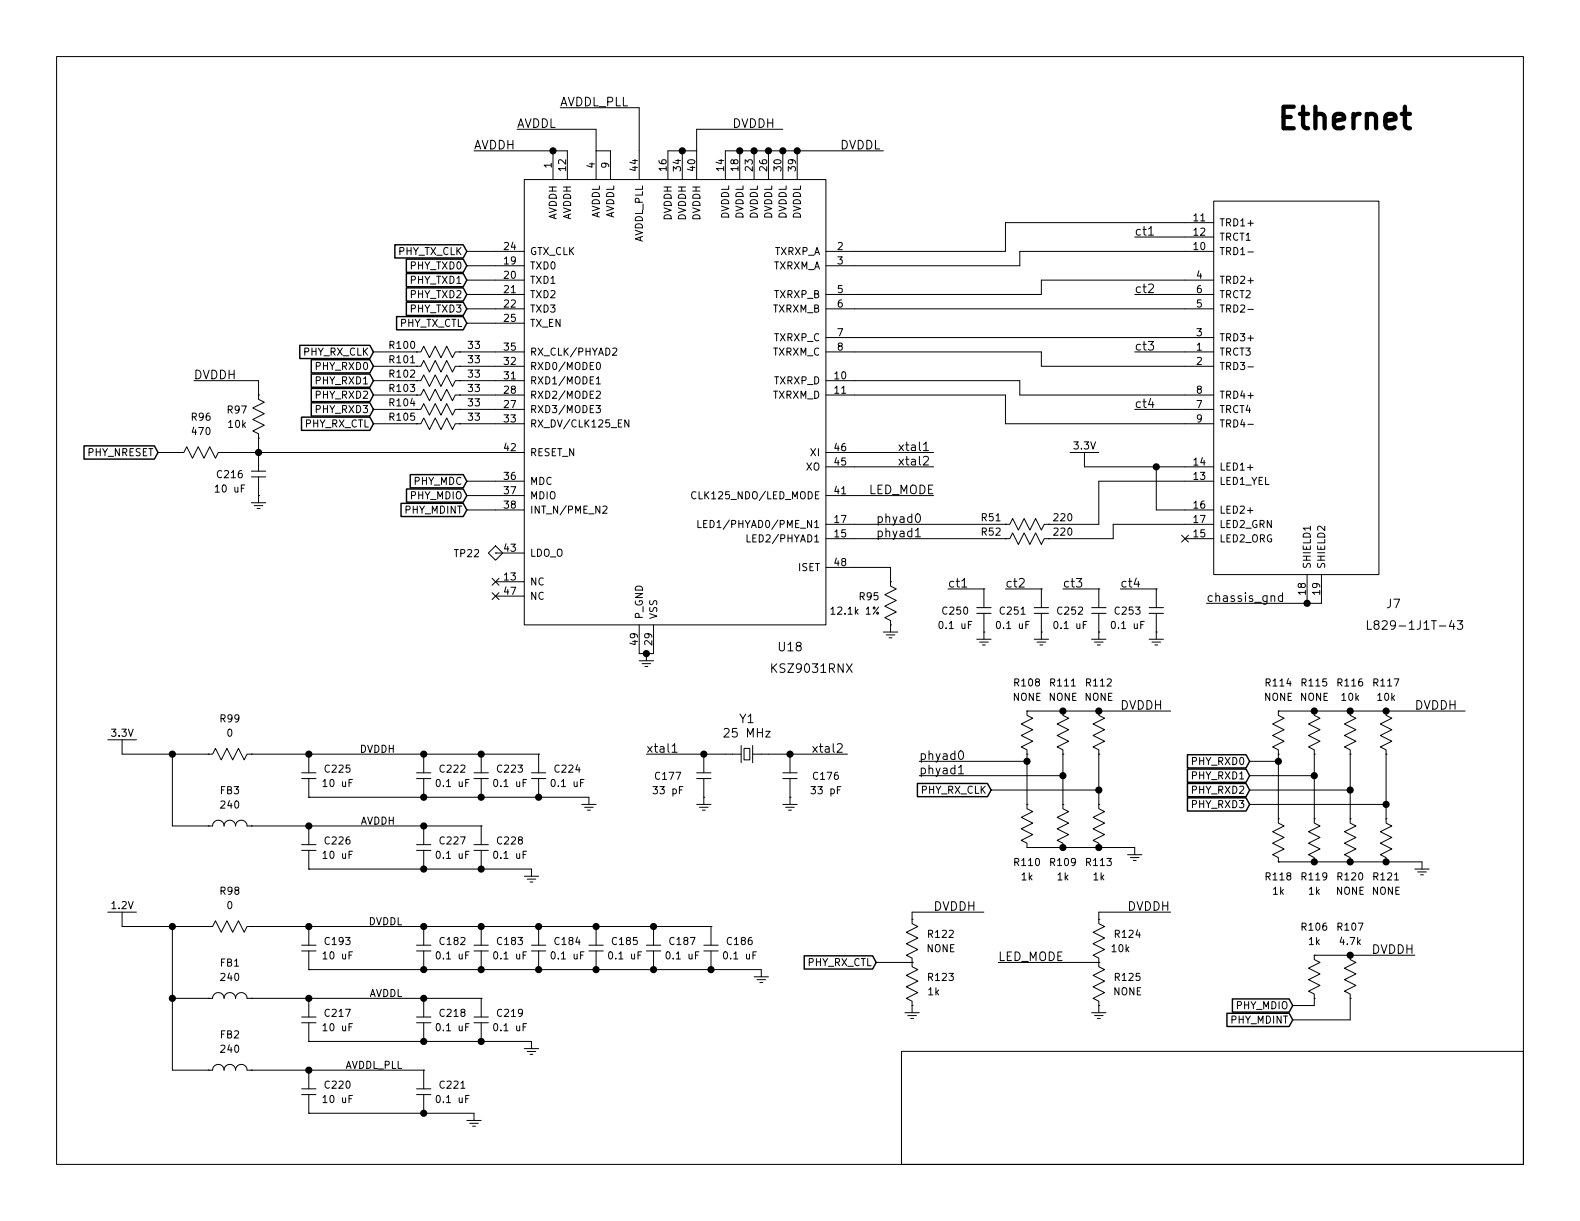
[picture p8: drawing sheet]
EESchema Schematic File Version 2
LIBS:GNSS_Firehose
LIBS:GNSS_Firehose-cache
EELAYER 25 0
EELAYER END
$Descr USLetter 11000 8500
encoding utf-8
Sheet 8 10
Title ""
Date ""
Rev ""
Comp ""
Comment1 ""
Comment2 ""
Comment3 ""
Comment4 ""
$EndDescr
$Comp
L KSZ9031RNX U18
U 1 1
P 4450 2500
F 0 "U18" H 5500 500 60  0000 C CNN
F 1 "KSZ9031RNX" H 5650 350 60  0000 C CNN
F 2 "footprints:QFN48_EP_MICREL" H 4450 2500 60  0001 C CNN
F 3 "" H 4450 2500 60  0001 C CNN
	1    4450 2500
	1    0    0    -1  
$EndComp
$Comp
L L829-1J1T-43 J7
U 1 1
P 9400 2550
F 0 "J7" H 9700 900 60  0000 C CNN
F 1 "L829-1J1T-43" H 9850 750 60  0000 C CNN
F 2 "footprints:L829-1J1T-43" H 9400 2550 60  0001 C CNN
F 3 "" H 9400 2550 60  0001 C CNN
	1    9400 2550
	1    0    0    -1  
$EndComp
$Comp
L C C225
U 1 1
P 2150 5400
F 0 "C225" V 2100 5600 50  0000 C CNN
F 1 "10 uF" V 2200 5600 50  0000 C CNN
F 2 "footprints:0805" H 2150 5400 50  0001 C CNN
F 3 "" H 2150 5400 50  0001 C CNN
	1    2150 5400
	0    1    1    0   
$EndComp
$Comp
L L FB3
U 1 1
P 1600 5750
F 0 "FB3" H 1600 6000 50  0000 C CNN
F 1 "240" H 1600 5900 50  0000 C CNN
F 2 "footprints:0603" H 1600 5750 50  0001 C CNN
F 3 "" H 1600 5750 50  0001 C CNN
	1    1600 5750
	1    0    0    -1  
$EndComp
$Comp
L L FB1
U 1 1
P 1600 6950
F 0 "FB1" H 1600 7200 50  0000 C CNN
F 1 "240" H 1600 7100 50  0000 C CNN
F 2 "footprints:0603" H 1600 6950 50  0001 C CNN
F 3 "" H 1600 6950 50  0001 C CNN
	1    1600 6950
	1    0    0    -1  
$EndComp
$Comp
L L FB2
U 1 1
P 1600 7450
F 0 "FB2" H 1600 7700 50  0000 C CNN
F 1 "240" H 1600 7600 50  0000 C CNN
F 2 "footprints:0603" H 1600 7450 50  0001 C CNN
F 3 "" H 1600 7450 50  0001 C CNN
	1    1600 7450
	1    0    0    -1  
$EndComp
$Comp
L R R99
U 1 1
P 1600 5250
F 0 "R99" H 1600 5500 50  0000 C CNN
F 1 "0" H 1600 5400 50  0000 C CNN
F 2 "footprints:0603" H 1600 5250 50  0001 C CNN
F 3 "" H 1600 5250 50  0001 C CNN
	1    1600 5250
	1    0    0    -1  
$EndComp
$Comp
L R R98
U 1 1
P 1600 6450
F 0 "R98" H 1600 6700 50  0000 C CNN
F 1 "0" H 1600 6600 50  0000 C CNN
F 2 "footprints:0603" H 1600 6450 50  0001 C CNN
F 3 "" H 1600 6450 50  0001 C CNN
	1    1600 6450
	1    0    0    -1  
$EndComp
$Comp
L R R97
U 1 1
P 1800 2900
F 0 "R97" V 1750 2750 50  0000 C CNN
F 1 "10k" V 1850 2750 50  0000 C CNN
F 2 "footprints:0402" H 1800 2900 50  0001 C CNN
F 3 "" H 1800 2900 50  0001 C CNN
	1    1800 2900
	0    1    1    0   
$EndComp
$Comp
L C C216
U 1 1
P 1800 3300
F 0 "C216" V 1800 3100 50  0000 C CNN
F 1 "10 uF" V 1900 3100 50  0000 C CNN
F 2 "footprints:0805" H 1800 3300 50  0001 C CNN
F 3 "" H 1800 3300 50  0001 C CNN
	1    1800 3300
	0    1    1    0   
$EndComp
$Comp
L R R96
U 1 1
P 1400 3150
F 0 "R96" H 1400 3400 50  0000 C CNN
F 1 "470" H 1400 3300 50  0000 C CNN
F 2 "footprints:0402" H 1400 3150 50  0001 C CNN
F 3 "" H 1400 3150 50  0001 C CNN
	1    1400 3150
	1    0    0    -1  
$EndComp
$Comp
L R R105
U 1 1
P 3050 2950
F 0 "R105" H 2800 3000 50  0000 C CNN
F 1 "33" H 3300 3000 50  0000 C CNN
F 2 "footprints:0402" H 3050 2950 50  0001 C CNN
F 3 "" H 3050 2950 50  0001 C CNN
	1    3050 2950
	1    0    0    -1  
$EndComp
$Comp
L crystal Y1
U 1 1
P 5200 5250
F 0 "Y1" H 5200 5500 60  0000 C CNN
F 1 "25 MHz" H 5200 5400 60  0000 C CNN
F 2 "footprints:CTS_ATS" H 5200 5250 60  0001 C CNN
F 3 "" H 5200 5250 60  0001 C CNN
	1    5200 5250
	1    0    0    -1  
$EndComp
$Comp
L C C177
U 1 1
P 4900 5400
F 0 "C177" V 4900 5150 50  0000 C CNN
F 1 "33 pF" V 5000 5150 50  0000 C CNN
F 2 "footprints:0402" H 4900 5400 50  0001 C CNN
F 3 "" H 4900 5400 50  0001 C CNN
	1    4900 5400
	0    1    1    0   
$EndComp
$Comp
L C C176
U 1 1
P 5500 5400
F 0 "C176" V 5500 5650 50  0000 C CNN
F 1 "33 pF" V 5600 5650 50  0000 C CNN
F 2 "footprints:0402" H 5500 5400 50  0001 C CNN
F 3 "" H 5500 5400 50  0001 C CNN
	1    5500 5400
	0    1    1    0   
$EndComp
$Comp
L C C251
U 1 1
P 7250 4250
F 0 "C251" V 7250 4050 50  0000 C CNN
F 1 "0.1 uF" V 7350 4050 50  0000 C CNN
F 2 "footprints:0402" H 7250 4250 50  0001 C CNN
F 3 "" H 7250 4250 50  0001 C CNN
	1    7250 4250
	0    1    1    0   
$EndComp
$Comp
L R R95
U 1 1
P 6200 4200
F 0 "R95" V 6150 4050 50  0000 C CNN
F 1 "12.1k 1%" V 6250 3950 50  0000 C CNN
F 2 "footprints:0402" H 6200 4200 50  0001 C CNN
F 3 "" H 6200 4200 50  0001 C CNN
	1    6200 4200
	0    1    1    0   
$EndComp
NoConn ~ 3450 4050
NoConn ~ 3450 4150
$Comp
L test_point TP22
U 1 1
P 3450 3850
F 0 "TP22" H 3250 3850 50  0000 C CNN
F 1 "test_point" H 3450 3700 50  0001 C CNN
F 2 "footprints:TP_SMT" H 3450 3850 50  0001 C CNN
F 3 "" H 3450 3850 50  0001 C CNN
	1    3450 3850
	1    0    0    -1  
$EndComp
$Comp
L C C222
U 1 1
P 2950 5400
F 0 "C222" V 2900 5600 50  0000 C CNN
F 1 "0.1 uF" V 3000 5600 50  0000 C CNN
F 2 "footprints:0402" H 2950 5400 50  0001 C CNN
F 3 "" H 2950 5400 50  0001 C CNN
	1    2950 5400
	0    1    1    0   
$EndComp
$Comp
L C C223
U 1 1
P 3350 5400
F 0 "C223" V 3300 5600 50  0000 C CNN
F 1 "0.1 uF" V 3400 5600 50  0000 C CNN
F 2 "footprints:0402" H 3350 5400 50  0001 C CNN
F 3 "" H 3350 5400 50  0001 C CNN
	1    3350 5400
	0    1    1    0   
$EndComp
$Comp
L C C224
U 1 1
P 3750 5400
F 0 "C224" V 3700 5600 50  0000 C CNN
F 1 "0.1 uF" V 3800 5600 50  0000 C CNN
F 2 "footprints:0402" H 3750 5400 50  0001 C CNN
F 3 "" H 3750 5400 50  0001 C CNN
	1    3750 5400
	0    1    1    0   
$EndComp
$Comp
L C C226
U 1 1
P 2150 5900
F 0 "C226" V 2100 6100 50  0000 C CNN
F 1 "10 uF" V 2200 6100 50  0000 C CNN
F 2 "footprints:0805" H 2150 5900 50  0001 C CNN
F 3 "" H 2150 5900 50  0001 C CNN
	1    2150 5900
	0    1    1    0   
$EndComp
$Comp
L C C193
U 1 1
P 2150 6600
F 0 "C193" V 2100 6800 50  0000 C CNN
F 1 "10 uF" V 2200 6800 50  0000 C CNN
F 2 "footprints:0805" H 2150 6600 50  0001 C CNN
F 3 "" H 2150 6600 50  0001 C CNN
	1    2150 6600
	0    1    1    0   
$EndComp
$Comp
L C C217
U 1 1
P 2150 7100
F 0 "C217" V 2100 7300 50  0000 C CNN
F 1 "10 uF" V 2200 7300 50  0000 C CNN
F 2 "footprints:0805" H 2150 7100 50  0001 C CNN
F 3 "" H 2150 7100 50  0001 C CNN
	1    2150 7100
	0    1    1    0   
$EndComp
$Comp
L C C220
U 1 1
P 2150 7600
F 0 "C220" V 2100 7800 50  0000 C CNN
F 1 "10 uF" V 2200 7800 50  0000 C CNN
F 2 "footprints:0805" H 2150 7600 50  0001 C CNN
F 3 "" H 2150 7600 50  0001 C CNN
	1    2150 7600
	0    1    1    0   
$EndComp
$Comp
L C C227
U 1 1
P 2950 5900
F 0 "C227" V 2900 6100 50  0000 C CNN
F 1 "0.1 uF" V 3000 6100 50  0000 C CNN
F 2 "footprints:0402" H 2950 5900 50  0001 C CNN
F 3 "" H 2950 5900 50  0001 C CNN
	1    2950 5900
	0    1    1    0   
$EndComp
$Comp
L C C228
U 1 1
P 3350 5900
F 0 "C228" V 3300 6100 50  0000 C CNN
F 1 "0.1 uF" V 3400 6100 50  0000 C CNN
F 2 "footprints:0402" H 3350 5900 50  0001 C CNN
F 3 "" H 3350 5900 50  0001 C CNN
	1    3350 5900
	0    1    1    0   
$EndComp
$Comp
L C C182
U 1 1
P 2950 6600
F 0 "C182" V 2900 6800 50  0000 C CNN
F 1 "0.1 uF" V 3000 6800 50  0000 C CNN
F 2 "footprints:0402" H 2950 6600 50  0001 C CNN
F 3 "" H 2950 6600 50  0001 C CNN
	1    2950 6600
	0    1    1    0   
$EndComp
$Comp
L C C183
U 1 1
P 3350 6600
F 0 "C183" V 3300 6800 50  0000 C CNN
F 1 "0.1 uF" V 3400 6800 50  0000 C CNN
F 2 "footprints:0402" H 3350 6600 50  0001 C CNN
F 3 "" H 3350 6600 50  0001 C CNN
	1    3350 6600
	0    1    1    0   
$EndComp
$Comp
L C C184
U 1 1
P 3750 6600
F 0 "C184" V 3700 6800 50  0000 C CNN
F 1 "0.1 uF" V 3800 6800 50  0000 C CNN
F 2 "footprints:0402" H 3750 6600 50  0001 C CNN
F 3 "" H 3750 6600 50  0001 C CNN
	1    3750 6600
	0    1    1    0   
$EndComp
$Comp
L C C185
U 1 1
P 4150 6600
F 0 "C185" V 4100 6800 50  0000 C CNN
F 1 "0.1 uF" V 4200 6800 50  0000 C CNN
F 2 "footprints:0402" H 4150 6600 50  0001 C CNN
F 3 "" H 4150 6600 50  0001 C CNN
	1    4150 6600
	0    1    1    0   
$EndComp
$Comp
L C C187
U 1 1
P 4550 6600
F 0 "C187" V 4500 6800 50  0000 C CNN
F 1 "0.1 uF" V 4600 6800 50  0000 C CNN
F 2 "footprints:0402" H 4550 6600 50  0001 C CNN
F 3 "" H 4550 6600 50  0001 C CNN
	1    4550 6600
	0    1    1    0   
$EndComp
$Comp
L C C186
U 1 1
P 4950 6600
F 0 "C186" V 4900 6800 50  0000 C CNN
F 1 "0.1 uF" V 5000 6800 50  0000 C CNN
F 2 "footprints:0402" H 4950 6600 50  0001 C CNN
F 3 "" H 4950 6600 50  0001 C CNN
	1    4950 6600
	0    1    1    0   
$EndComp
$Comp
L C C218
U 1 1
P 2950 7100
F 0 "C218" V 2900 7300 50  0000 C CNN
F 1 "0.1 uF" V 3000 7300 50  0000 C CNN
F 2 "footprints:0402" H 2950 7100 50  0001 C CNN
F 3 "" H 2950 7100 50  0001 C CNN
	1    2950 7100
	0    1    1    0   
$EndComp
$Comp
L C C219
U 1 1
P 3350 7100
F 0 "C219" V 3300 7300 50  0000 C CNN
F 1 "0.1 uF" V 3400 7300 50  0000 C CNN
F 2 "footprints:0402" H 3350 7100 50  0001 C CNN
F 3 "" H 3350 7100 50  0001 C CNN
	1    3350 7100
	0    1    1    0   
$EndComp
$Comp
L C C221
U 1 1
P 2950 7600
F 0 "C221" V 2900 7800 50  0000 C CNN
F 1 "0.1 uF" V 3000 7800 50  0000 C CNN
F 2 "footprints:0402" H 2950 7600 50  0001 C CNN
F 3 "" H 2950 7600 50  0001 C CNN
	1    2950 7600
	0    1    1    0   
$EndComp
$Comp
L GND #PWR0160
U 1 1
P 4100 5600
F 0 "#PWR0160" H 4300 5500 50  0001 C CNN
F 1 "GND" H 4300 5400 50  0001 C CNN
F 2 "" H 4100 5600 50  0001 C CNN
F 3 "" H 4100 5600 50  0001 C CNN
	1    4100 5600
	1    0    0    -1  
$EndComp
$Comp
L GND #PWR0161
U 1 1
P 3700 6100
F 0 "#PWR0161" H 3900 6000 50  0001 C CNN
F 1 "GND" H 3900 5900 50  0001 C CNN
F 2 "" H 3700 6100 50  0001 C CNN
F 3 "" H 3700 6100 50  0001 C CNN
	1    3700 6100
	1    0    0    -1  
$EndComp
$Comp
L GND #PWR0162
U 1 1
P 5300 6800
F 0 "#PWR0162" H 5500 6700 50  0001 C CNN
F 1 "GND" H 5500 6600 50  0001 C CNN
F 2 "" H 5300 6800 50  0001 C CNN
F 3 "" H 5300 6800 50  0001 C CNN
	1    5300 6800
	1    0    0    -1  
$EndComp
$Comp
L GND #PWR0163
U 1 1
P 3700 7300
F 0 "#PWR0163" H 3900 7200 50  0001 C CNN
F 1 "GND" H 3900 7100 50  0001 C CNN
F 2 "" H 3700 7300 50  0001 C CNN
F 3 "" H 3700 7300 50  0001 C CNN
	1    3700 7300
	1    0    0    -1  
$EndComp
$Comp
L GND #PWR0164
U 1 1
P 3300 7800
F 0 "#PWR0164" H 3500 7700 50  0001 C CNN
F 1 "GND" H 3500 7600 50  0001 C CNN
F 2 "" H 3300 7800 50  0001 C CNN
F 3 "" H 3300 7800 50  0001 C CNN
	1    3300 7800
	1    0    0    -1  
$EndComp
$Comp
L GND #PWR0165
U 1 1
P 4500 4600
F 0 "#PWR0165" H 4700 4500 50  0001 C CNN
F 1 "GND" H 4700 4400 50  0001 C CNN
F 2 "" H 4500 4600 50  0001 C CNN
F 3 "" H 4500 4600 50  0001 C CNN
	1    4500 4600
	1    0    0    -1  
$EndComp
$Comp
L GND #PWR0166
U 1 1
P 1800 3500
F 0 "#PWR0166" H 2000 3400 50  0001 C CNN
F 1 "GND" H 2000 3300 50  0001 C CNN
F 2 "" H 1800 3500 50  0001 C CNN
F 3 "" H 1800 3500 50  0001 C CNN
	1    1800 3500
	1    0    0    -1  
$EndComp
$Comp
L GND #PWR0167
U 1 1
P 6200 4400
F 0 "#PWR0167" H 6400 4300 50  0001 C CNN
F 1 "GND" H 6400 4200 50  0001 C CNN
F 2 "" H 6200 4400 50  0001 C CNN
F 3 "" H 6200 4400 50  0001 C CNN
	1    6200 4400
	1    0    0    -1  
$EndComp
$Comp
L GND #PWR0168
U 1 1
P 4900 5600
F 0 "#PWR0168" H 5100 5500 50  0001 C CNN
F 1 "GND" H 5100 5400 50  0001 C CNN
F 2 "" H 4900 5600 50  0001 C CNN
F 3 "" H 4900 5600 50  0001 C CNN
	1    4900 5600
	1    0    0    -1  
$EndComp
$Comp
L GND #PWR0169
U 1 1
P 5500 5600
F 0 "#PWR0169" H 5700 5500 50  0001 C CNN
F 1 "GND" H 5700 5400 50  0001 C CNN
F 2 "" H 5500 5600 50  0001 C CNN
F 3 "" H 5500 5600 50  0001 C CNN
	1    5500 5600
	1    0    0    -1  
$EndComp
$Comp
L GND #PWR0170
U 1 1
P 7250 4450
F 0 "#PWR0170" H 7450 4350 50  0001 C CNN
F 1 "GND" H 7450 4250 50  0001 C CNN
F 2 "" H 7250 4450 50  0001 C CNN
F 3 "" H 7250 4450 50  0001 C CNN
	1    7250 4450
	1    0    0    -1  
$EndComp
Text Label 1350 2650 0    60   ~ 0
DVDDH
$Comp
L R R104
U 1 1
P 3050 2850
F 0 "R104" H 2800 2900 50  0000 C CNN
F 1 "33" H 3300 2900 50  0000 C CNN
F 2 "footprints:0402" H 3050 2850 50  0001 C CNN
F 3 "" H 3050 2850 50  0001 C CNN
	1    3050 2850
	1    0    0    -1  
$EndComp
$Comp
L R R103
U 1 1
P 3050 2750
F 0 "R103" H 2800 2800 50  0000 C CNN
F 1 "33" H 3300 2800 50  0000 C CNN
F 2 "footprints:0402" H 3050 2750 50  0001 C CNN
F 3 "" H 3050 2750 50  0001 C CNN
	1    3050 2750
	1    0    0    -1  
$EndComp
$Comp
L R R102
U 1 1
P 3050 2650
F 0 "R102" H 2800 2700 50  0000 C CNN
F 1 "33" H 3300 2700 50  0000 C CNN
F 2 "footprints:0402" H 3050 2650 50  0001 C CNN
F 3 "" H 3050 2650 50  0001 C CNN
	1    3050 2650
	1    0    0    -1  
$EndComp
$Comp
L R R101
U 1 1
P 3050 2550
F 0 "R101" H 2800 2600 50  0000 C CNN
F 1 "33" H 3300 2600 50  0000 C CNN
F 2 "footprints:0402" H 3050 2550 50  0001 C CNN
F 3 "" H 3050 2550 50  0001 C CNN
	1    3050 2550
	1    0    0    -1  
$EndComp
$Comp
L R R100
U 1 1
P 3050 2450
F 0 "R100" H 2800 2500 50  0000 C CNN
F 1 "33" H 3300 2500 50  0000 C CNN
F 2 "footprints:0402" H 3050 2450 50  0001 C CNN
F 3 "" H 3050 2450 50  0001 C CNN
	1    3050 2450
	1    0    0    -1  
$EndComp
Text Label 3300 1050 0    60   ~ 0
AVDDH
Text Label 3600 900  0    60   ~ 0
AVDDL
Text Label 3900 750  0    60   ~ 0
AVDDL_PLL
Text Label 5100 900  0    60   ~ 0
DVDDH
Text Label 5850 1050 0    60   ~ 0
DVDDL
Text Label 7900 1650 0    60   ~ 0
ct1
Text Label 7900 2050 0    60   ~ 0
ct2
Text Label 7900 2450 0    60   ~ 0
ct3
Text Label 7900 2850 0    60   ~ 0
ct4
Text Label 6250 3150 0    60   ~ 0
xtal1
Text Label 6250 3250 0    60   ~ 0
xtal2
Text Label 6050 3450 0    60   ~ 0
LED_MODE
$Comp
L R R51
U 1 1
P 7150 3650
F 0 "R51" H 6900 3700 50  0000 C CNN
F 1 "220" H 7400 3700 50  0000 C CNN
F 2 "footprints:0402" H 7150 3650 50  0001 C CNN
F 3 "" H 7150 3650 50  0001 C CNN
	1    7150 3650
	1    0    0    -1  
$EndComp
$Comp
L R R52
U 1 1
P 7150 3750
F 0 "R52" H 6900 3800 50  0000 C CNN
F 1 "220" H 7400 3800 50  0000 C CNN
F 2 "footprints:0402" H 7150 3750 50  0001 C CNN
F 3 "" H 7150 3750 50  0001 C CNN
	1    7150 3750
	1    0    0    -1  
$EndComp
NoConn ~ 8250 3750
Text Label 8400 4200 0    60   ~ 0
chassis_gnd
Text Label 7000 4100 0    60   ~ 0
ct2
$Comp
L C C250
U 1 1
P 6850 4250
F 0 "C250" V 6850 4050 50  0000 C CNN
F 1 "0.1 uF" V 6950 4050 50  0000 C CNN
F 2 "footprints:0402" H 6850 4250 50  0001 C CNN
F 3 "" H 6850 4250 50  0001 C CNN
	1    6850 4250
	0    1    1    0   
$EndComp
$Comp
L GND #PWR0171
U 1 1
P 6850 4450
F 0 "#PWR0171" H 7050 4350 50  0001 C CNN
F 1 "GND" H 7050 4250 50  0001 C CNN
F 2 "" H 6850 4450 50  0001 C CNN
F 3 "" H 6850 4450 50  0001 C CNN
	1    6850 4450
	1    0    0    -1  
$EndComp
Text Label 6600 4100 0    60   ~ 0
ct1
$Comp
L C C253
U 1 1
P 8050 4250
F 0 "C253" V 8050 4050 50  0000 C CNN
F 1 "0.1 uF" V 8150 4050 50  0000 C CNN
F 2 "footprints:0402" H 8050 4250 50  0001 C CNN
F 3 "" H 8050 4250 50  0001 C CNN
	1    8050 4250
	0    1    1    0   
$EndComp
$Comp
L GND #PWR0172
U 1 1
P 8050 4450
F 0 "#PWR0172" H 8250 4350 50  0001 C CNN
F 1 "GND" H 8250 4250 50  0001 C CNN
F 2 "" H 8050 4450 50  0001 C CNN
F 3 "" H 8050 4450 50  0001 C CNN
	1    8050 4450
	1    0    0    -1  
$EndComp
Text Label 7800 4100 0    60   ~ 0
ct4
$Comp
L C C252
U 1 1
P 7650 4250
F 0 "C252" V 7650 4050 50  0000 C CNN
F 1 "0.1 uF" V 7750 4050 50  0000 C CNN
F 2 "footprints:0402" H 7650 4250 50  0001 C CNN
F 3 "" H 7650 4250 50  0001 C CNN
	1    7650 4250
	0    1    1    0   
$EndComp
$Comp
L GND #PWR0173
U 1 1
P 7650 4450
F 0 "#PWR0173" H 7850 4350 50  0001 C CNN
F 1 "GND" H 7850 4250 50  0001 C CNN
F 2 "" H 7650 4450 50  0001 C CNN
F 3 "" H 7650 4450 50  0001 C CNN
	1    7650 4450
	1    0    0    -1  
$EndComp
Text Label 7400 4100 0    60   ~ 0
ct3
Text Label 4500 5250 0    60   ~ 0
xtal1
Text Label 5650 5250 0    60   ~ 0
xtal2
$Comp
L R R106
U 1 1
P 9150 6800
F 0 "R106" V 8800 6800 50  0000 C CNN
F 1 "1k" V 8900 6800 50  0000 C CNN
F 2 "footprints:0402" H 9150 6800 50  0001 C CNN
F 3 "" H 9150 6800 50  0001 C CNN
	1    9150 6800
	0    1    1    0   
$EndComp
$Comp
L R R107
U 1 1
P 9400 6800
F 0 "R107" V 9050 6800 50  0000 C CNN
F 1 "4.7k" V 9150 6800 50  0000 C CNN
F 2 "footprints:0402" H 9400 6800 50  0001 C CNN
F 3 "" H 9400 6800 50  0001 C CNN
	1    9400 6800
	0    1    1    0   
$EndComp
Wire Wire Line
	2900 2950 2600 2950
Wire Wire Line
	1250 3150 1100 3150
Wire Wire Line
	850  5250 1450 5250
Wire Wire Line
	850  6450 1450 6450
Wire Wire Line
	1750 5250 3750 5250
Connection ~ 2150 5250
Connection ~ 2950 5250
Connection ~ 3350 5250
Wire Wire Line
	2150 5550 4100 5550
Connection ~ 2950 5550
Connection ~ 3350 5550
Connection ~ 3750 5550
Wire Wire Line
	1750 5750 3350 5750
Connection ~ 2150 5750
Connection ~ 2950 5750
Wire Wire Line
	2150 6050 3700 6050
Connection ~ 2950 6050
Connection ~ 3350 6050
Wire Wire Line
	1750 6450 4950 6450
Connection ~ 2150 6450
Connection ~ 2950 6450
Connection ~ 3350 6450
Connection ~ 3750 6450
Connection ~ 4150 6450
Connection ~ 4550 6450
Wire Wire Line
	2150 6750 5300 6750
Connection ~ 2950 6750
Connection ~ 3350 6750
Connection ~ 3750 6750
Connection ~ 4150 6750
Connection ~ 4550 6750
Connection ~ 4950 6750
Wire Wire Line
	1750 6950 3350 6950
Connection ~ 2150 6950
Connection ~ 2950 6950
Wire Wire Line
	2150 7250 3700 7250
Connection ~ 2950 7250
Wire Wire Line
	1750 7450 2950 7450
Connection ~ 3350 7250
Connection ~ 2150 7450
Wire Wire Line
	2150 7750 3300 7750
Connection ~ 2950 7750
Wire Wire Line
	1450 5750 1200 5750
Wire Wire Line
	1200 5750 1200 5250
Connection ~ 1200 5250
Wire Wire Line
	1450 6950 1200 6950
Wire Wire Line
	1200 6450 1200 7450
Connection ~ 1200 6450
Wire Wire Line
	1200 7450 1450 7450
Connection ~ 1200 6950
Wire Wire Line
	1550 3150 3450 3150
Connection ~ 1800 3150
Wire Wire Line
	1800 3150 1800 3050
Wire Wire Line
	1800 2750 1800 2650
Wire Wire Line
	1800 2650 1350 2650
Wire Wire Line
	3450 2950 3200 2950
Wire Wire Line
	3450 2850 3200 2850
Wire Wire Line
	3450 2750 3200 2750
Wire Wire Line
	3450 2650 3200 2650
Wire Wire Line
	3450 2550 3200 2550
Wire Wire Line
	3450 2450 3200 2450
Wire Wire Line
	2900 2850 2600 2850
Wire Wire Line
	2900 2750 2600 2750
Wire Wire Line
	2900 2650 2600 2650
Wire Wire Line
	2900 2550 2600 2550
Wire Wire Line
	2900 2450 2600 2450
Wire Wire Line
	3450 2250 3250 2250
Wire Wire Line
	3450 2150 3250 2150
Wire Wire Line
	3450 2050 3250 2050
Wire Wire Line
	3450 1950 3250 1950
Wire Wire Line
	3450 1850 3250 1850
Wire Wire Line
	3450 1750 3250 1750
Wire Wire Line
	3450 3350 3250 3350
Wire Wire Line
	3450 3450 3250 3450
Wire Wire Line
	3450 3550 3250 3550
Wire Wire Line
	4450 4550 4550 4550
Connection ~ 4500 4550
Wire Wire Line
	3300 1050 3950 1050
Connection ~ 3850 1050
Wire Wire Line
	4250 1050 4150 1050
Wire Wire Line
	4150 1050 4150 900 
Wire Wire Line
	4150 900  3600 900 
Wire Wire Line
	4450 1050 4450 750 
Wire Wire Line
	4450 750  3900 750 
Wire Wire Line
	5050 1050 6150 1050
Connection ~ 5150 1050
Connection ~ 5250 1050
Connection ~ 5350 1050
Connection ~ 5450 1050
Connection ~ 5550 1050
Wire Wire Line
	4650 1050 4850 1050
Connection ~ 4750 1050
Wire Wire Line
	4850 1050 4850 900 
Wire Wire Line
	4850 900  5450 900 
Wire Wire Line
	5950 2050 7250 2050
Wire Wire Line
	7250 2050 7250 1950
Wire Wire Line
	7250 1950 8250 1950
Wire Wire Line
	5950 2150 8250 2150
Wire Wire Line
	5950 2350 8250 2350
Wire Wire Line
	5950 2450 7250 2450
Wire Wire Line
	7250 2450 7250 2550
Wire Wire Line
	7250 2550 8250 2550
Wire Wire Line
	5950 1850 7100 1850
Wire Wire Line
	7100 1850 7100 1750
Wire Wire Line
	7100 1750 8250 1750
Wire Wire Line
	5950 1750 7000 1750
Wire Wire Line
	7000 1750 7000 1550
Wire Wire Line
	7000 1550 8250 1550
Wire Wire Line
	5950 2750 7000 2750
Wire Wire Line
	7000 2750 7000 2950
Wire Wire Line
	7000 2950 8250 2950
Wire Wire Line
	5950 2650 7100 2650
Wire Wire Line
	7100 2650 7100 2750
Wire Wire Line
	7100 2750 8250 2750
Wire Wire Line
	8250 1650 7900 1650
Wire Wire Line
	8250 2050 7900 2050
Wire Wire Line
	8250 2450 7900 2450
Wire Wire Line
	8250 2850 7900 2850
Wire Wire Line
	5950 3150 6500 3150
Wire Wire Line
	5950 3250 6500 3250
Wire Wire Line
	5950 3450 6500 3450
Wire Wire Line
	5950 3950 6200 3950
Wire Wire Line
	6200 3950 6200 4050
Wire Wire Line
	7550 3250 8250 3250
Wire Wire Line
	8250 3550 8050 3550
Wire Wire Line
	8050 3550 8050 3250
Connection ~ 8050 3250
Wire Wire Line
	5950 3650 7000 3650
Wire Wire Line
	7300 3650 7650 3650
Wire Wire Line
	7650 3650 7650 3350
Wire Wire Line
	7650 3350 8250 3350
Wire Wire Line
	5950 3750 7000 3750
Wire Wire Line
	7300 3750 7750 3750
Wire Wire Line
	7750 3750 7750 3650
Wire Wire Line
	7750 3650 8250 3650
Wire Wire Line
	8400 4200 9200 4200
Connection ~ 9100 4200
Wire Wire Line
	7250 4100 7000 4100
Wire Wire Line
	6850 4100 6600 4100
Wire Wire Line
	7650 4100 7400 4100
Wire Wire Line
	8050 4100 7800 4100
Wire Wire Line
	4500 5250 5050 5250
Connection ~ 4900 5250
Wire Wire Line
	5350 5250 5900 5250
Connection ~ 5500 5250
Wire Wire Line
	9150 6650 9850 6650
Connection ~ 9400 6650
Wire Wire Line
	9150 6950 9150 7000
Wire Wire Line
	9150 7000 9000 7000
Wire Wire Line
	9400 6950 9400 7100
Wire Wire Line
	9400 7100 9000 7100
$Comp
L R R114
U 1 1
P 8900 5100
F 0 "R114" V 8550 5100 50  0000 C CNN
F 1 "NONE" V 8650 5100 50  0000 C CNN
F 2 "footprints:0402" H 8900 5100 50  0001 C CNN
F 3 "" H 8900 5100 50  0001 C CNN
	1    8900 5100
	0    1    1    0   
$EndComp
$Comp
L R R115
U 1 1
P 9150 5100
F 0 "R115" V 8800 5100 50  0000 C CNN
F 1 "NONE" V 8900 5100 50  0000 C CNN
F 2 "footprints:0402" H 9150 5100 50  0001 C CNN
F 3 "" H 9150 5100 50  0001 C CNN
	1    9150 5100
	0    1    1    0   
$EndComp
$Comp
L R R116
U 1 1
P 9400 5100
F 0 "R116" V 9050 5100 50  0000 C CNN
F 1 "10k" V 9150 5100 50  0000 C CNN
F 2 "footprints:0402" H 9400 5100 50  0001 C CNN
F 3 "" H 9400 5100 50  0001 C CNN
	1    9400 5100
	0    1    1    0   
$EndComp
$Comp
L R R117
U 1 1
P 9650 5100
F 0 "R117" V 9300 5100 50  0000 C CNN
F 1 "10k" V 9400 5100 50  0000 C CNN
F 2 "footprints:0402" H 9650 5100 50  0001 C CNN
F 3 "" H 9650 5100 50  0001 C CNN
	1    9650 5100
	0    1    1    0   
$EndComp
$Comp
L R R118
U 1 1
P 8900 5850
F 0 "R118" V 9150 5850 50  0000 C CNN
F 1 "1k" V 9250 5850 50  0000 C CNN
F 2 "footprints:0402" H 8900 5850 50  0001 C CNN
F 3 "" H 8900 5850 50  0001 C CNN
	1    8900 5850
	0    1    1    0   
$EndComp
$Comp
L R R119
U 1 1
P 9150 5850
F 0 "R119" V 9400 5850 50  0000 C CNN
F 1 "1k" V 9500 5850 50  0000 C CNN
F 2 "footprints:0402" H 9150 5850 50  0001 C CNN
F 3 "" H 9150 5850 50  0001 C CNN
	1    9150 5850
	0    1    1    0   
$EndComp
$Comp
L R R120
U 1 1
P 9400 5850
F 0 "R120" V 9650 5850 50  0000 C CNN
F 1 "NONE" V 9750 5850 50  0000 C CNN
F 2 "footprints:0402" H 9400 5850 50  0001 C CNN
F 3 "" H 9400 5850 50  0001 C CNN
	1    9400 5850
	0    1    1    0   
$EndComp
$Comp
L R R121
U 1 1
P 9650 5850
F 0 "R121" V 9900 5850 50  0000 C CNN
F 1 "NONE" V 10000 5850 50  0000 C CNN
F 2 "footprints:0402" H 9650 5850 50  0001 C CNN
F 3 "" H 9650 5850 50  0001 C CNN
	1    9650 5850
	0    1    1    0   
$EndComp
Wire Wire Line
	8900 5300 8700 5300
Wire Wire Line
	9150 5250 9150 5700
Wire Wire Line
	9150 5400 8700 5400
Wire Wire Line
	9400 5250 9400 5700
Wire Wire Line
	9400 5500 8700 5500
Wire Wire Line
	9650 5250 9650 5700
Wire Wire Line
	9650 5600 8700 5600
Connection ~ 9650 5600
Connection ~ 9400 5500
Connection ~ 9150 5400
Wire Wire Line
	8900 5250 8900 5700
Connection ~ 8900 5300
Wire Wire Line
	8900 4950 10200 4950
Connection ~ 9150 4950
Connection ~ 9400 4950
Connection ~ 9650 4950
Wire Wire Line
	8900 6000 9900 6000
Connection ~ 9150 6000
Connection ~ 9400 6000
Connection ~ 9650 6000
Text Label 9850 4950 0    60   ~ 0
DVDDH
$Comp
L GND #PWR0174
U 1 1
P 9900 6050
F 0 "#PWR0174" H 10100 5950 50  0001 C CNN
F 1 "GND" H 10100 5850 50  0001 C CNN
F 2 "" H 9900 6050 50  0001 C CNN
F 3 "" H 9900 6050 50  0001 C CNN
	1    9900 6050
	1    0    0    -1  
$EndComp
$Comp
L R R112
U 1 1
P 7650 5100
F 0 "R112" V 7300 5100 50  0000 C CNN
F 1 "NONE" V 7400 5100 50  0000 C CNN
F 2 "footprints:0402" H 7650 5100 50  0001 C CNN
F 3 "" H 7650 5100 50  0001 C CNN
	1    7650 5100
	0    1    1    0   
$EndComp
$Comp
L R R113
U 1 1
P 7650 5750
F 0 "R113" V 7900 5750 50  0000 C CNN
F 1 "1k" V 8000 5750 50  0000 C CNN
F 2 "footprints:0402" H 7650 5750 50  0001 C CNN
F 3 "" H 7650 5750 50  0001 C CNN
	1    7650 5750
	0    1    1    0   
$EndComp
$Comp
L R R111
U 1 1
P 7400 5100
F 0 "R111" V 7050 5100 50  0000 C CNN
F 1 "NONE" V 7150 5100 50  0000 C CNN
F 2 "footprints:0402" H 7400 5100 50  0001 C CNN
F 3 "" H 7400 5100 50  0001 C CNN
	1    7400 5100
	0    1    1    0   
$EndComp
$Comp
L R R109
U 1 1
P 7400 5750
F 0 "R109" V 7650 5750 50  0000 C CNN
F 1 "1k" V 7750 5750 50  0000 C CNN
F 2 "footprints:0402" H 7400 5750 50  0001 C CNN
F 3 "" H 7400 5750 50  0001 C CNN
	1    7400 5750
	0    1    1    0   
$EndComp
$Comp
L R R110
U 1 1
P 7150 5750
F 0 "R110" V 7400 5750 50  0000 C CNN
F 1 "1k" V 7500 5750 50  0000 C CNN
F 2 "footprints:0402" H 7150 5750 50  0001 C CNN
F 3 "" H 7150 5750 50  0001 C CNN
	1    7150 5750
	0    1    1    0   
$EndComp
$Comp
L R R108
U 1 1
P 7150 5100
F 0 "R108" V 6800 5100 50  0000 C CNN
F 1 "NONE" V 6900 5100 50  0000 C CNN
F 2 "footprints:0402" H 7150 5100 50  0001 C CNN
F 3 "" H 7150 5100 50  0001 C CNN
	1    7150 5100
	0    1    1    0   
$EndComp
Wire Wire Line
	7150 4950 8150 4950
Connection ~ 7400 4950
Connection ~ 7650 4950
Wire Wire Line
	7150 5900 7900 5900
Connection ~ 7400 5900
Connection ~ 7650 5900
$Comp
L GND #PWR0175
U 1 1
P 7900 5950
F 0 "#PWR0175" H 8100 5850 50  0001 C CNN
F 1 "GND" H 8100 5750 50  0001 C CNN
F 2 "" H 7900 5950 50  0001 C CNN
F 3 "" H 7900 5950 50  0001 C CNN
	1    7900 5950
	1    0    0    -1  
$EndComp
Wire Wire Line
	7650 5250 7650 5600
Wire Wire Line
	7400 5250 7400 5600
Wire Wire Line
	7150 5250 7150 5600
Wire Wire Line
	7150 5300 6400 5300
Connection ~ 7150 5300
Wire Wire Line
	7400 5400 6400 5400
Connection ~ 7400 5400
Wire Wire Line
	7650 5500 6900 5500
Connection ~ 7650 5500
Text Label 6400 5300 0    60   ~ 0
phyad0
Text Label 6400 5400 0    60   ~ 0
phyad1
Text Label 7800 4950 0    60   ~ 0
DVDDH
$Comp
L R R122
U 1 1
P 6350 6550
F 0 "R122" V 6300 6750 50  0000 C CNN
F 1 "NONE" V 6400 6750 50  0000 C CNN
F 2 "footprints:0402" H 6350 6550 50  0001 C CNN
F 3 "" H 6350 6550 50  0001 C CNN
	1    6350 6550
	0    1    1    0   
$EndComp
$Comp
L R R123
U 1 1
P 6350 6850
F 0 "R123" V 6300 7050 50  0000 C CNN
F 1 "1k" V 6400 7000 50  0000 C CNN
F 2 "footprints:0402" H 6350 6850 50  0001 C CNN
F 3 "" H 6350 6850 50  0001 C CNN
	1    6350 6850
	0    1    1    0   
$EndComp
$Comp
L R R124
U 1 1
P 7650 6550
F 0 "R124" V 7600 6750 50  0000 C CNN
F 1 "10k" V 7700 6700 50  0000 C CNN
F 2 "footprints:0402" H 7650 6550 50  0001 C CNN
F 3 "" H 7650 6550 50  0001 C CNN
	1    7650 6550
	0    1    1    0   
$EndComp
$Comp
L R R125
U 1 1
P 7650 6850
F 0 "R125" V 7600 7050 50  0000 C CNN
F 1 "NONE" V 7700 7050 50  0000 C CNN
F 2 "footprints:0402" H 7650 6850 50  0001 C CNN
F 3 "" H 7650 6850 50  0001 C CNN
	1    7650 6850
	0    1    1    0   
$EndComp
$Comp
L GND #PWR0176
U 1 1
P 7650 7050
F 0 "#PWR0176" H 7850 6950 50  0001 C CNN
F 1 "GND" H 7850 6850 50  0001 C CNN
F 2 "" H 7650 7050 50  0001 C CNN
F 3 "" H 7650 7050 50  0001 C CNN
	1    7650 7050
	1    0    0    -1  
$EndComp
$Comp
L GND #PWR0177
U 1 1
P 6350 7050
F 0 "#PWR0177" H 6550 6950 50  0001 C CNN
F 1 "GND" H 6550 6850 50  0001 C CNN
F 2 "" H 6350 7050 50  0001 C CNN
F 3 "" H 6350 7050 50  0001 C CNN
	1    6350 7050
	1    0    0    -1  
$EndComp
Wire Wire Line
	6350 6700 6100 6700
Wire Wire Line
	7650 6700 6950 6700
Text Label 6950 6700 0    60   ~ 0
LED_MODE
Wire Wire Line
	6350 6400 6350 6350
Wire Wire Line
	6350 6350 6850 6350
Wire Wire Line
	7650 6400 7650 6350
Wire Wire Line
	7650 6350 8150 6350
Text Label 6500 6350 0    60   ~ 0
DVDDH
Text Label 7850 6350 0    60   ~ 0
DVDDH
Text Label 9550 6650 0    60   ~ 0
DVDDH
$Comp
L VCC_3.3V #PWR0178
U 1 1
P 850 5250
F 0 "#PWR0178" H 1030 5020 50  0001 C CNN
F 1 "VCC_3.3V" H 980 5120 50  0001 C CNN
F 2 "" H 850 5250 50  0001 C CNN
F 3 "" H 850 5250 50  0001 C CNN
	1    850  5250
	1    0    0    -1  
$EndComp
$Comp
L VCC_1.2V #PWR0179
U 1 1
P 850 6450
F 0 "#PWR0179" H 1030 6220 50  0001 C CNN
F 1 "VCC_1.2V" H 980 6320 50  0001 C CNN
F 2 "" H 850 6450 50  0001 C CNN
F 3 "" H 850 6450 50  0001 C CNN
	1    850  6450
	1    0    0    -1  
$EndComp
$Comp
L VCC_3.3V #PWR0180
U 1 1
P 7550 3250
F 0 "#PWR0180" H 7730 3020 50  0001 C CNN
F 1 "VCC_3.3V" H 7680 3120 50  0001 C CNN
F 2 "" H 7550 3250 50  0001 C CNN
F 3 "" H 7550 3250 50  0001 C CNN
	1    7550 3250
	1    0    0    -1  
$EndComp
Text Label 2750 5250 2    50   ~ 0
DVDDH
Text Label 2750 5750 2    50   ~ 0
AVDDH
Text Label 2800 6450 2    50   ~ 0
DVDDL
Text Label 2800 6950 2    50   ~ 0
AVDDL
Text Label 2800 7450 2    50   ~ 0
AVDDL_PLL
Text GLabel 6900 5500 0    50   Input ~ 0
PHY_RX_CLK
Text GLabel 6100 6700 0    50   Input ~ 0
PHY_RX_CTL
Text GLabel 9000 7000 0    50   Input ~ 0
PHY_MDIO
Text GLabel 9000 7100 0    50   Input ~ 0
PHY_MDINT
Text GLabel 8700 5300 0    50   Input ~ 0
PHY_RXD0
Text GLabel 8700 5400 0    50   Input ~ 0
PHY_RXD1
Text GLabel 8700 5500 0    50   Input ~ 0
PHY_RXD2
Text GLabel 8700 5600 0    50   Input ~ 0
PHY_RXD3
Text GLabel 3250 1750 0    50   Input ~ 0
PHY_TX_CLK
Text GLabel 3250 1850 0    50   Input ~ 0
PHY_TXD0
Text GLabel 3250 1950 0    50   Input ~ 0
PHY_TXD1
Text GLabel 3250 2050 0    50   Input ~ 0
PHY_TXD2
Text GLabel 3250 2150 0    50   Input ~ 0
PHY_TXD3
Text GLabel 3250 2250 0    50   Input ~ 0
PHY_TX_CTL
Text GLabel 2600 2450 0    50   Input ~ 0
PHY_RX_CLK
Text GLabel 2600 2550 0    50   Input ~ 0
PHY_RXD0
Text GLabel 2600 2650 0    50   Input ~ 0
PHY_RXD1
Text GLabel 2600 2750 0    50   Input ~ 0
PHY_RXD2
Text GLabel 2600 2850 0    50   Input ~ 0
PHY_RXD3
Text GLabel 2600 2950 0    50   Input ~ 0
PHY_RX_CTL
Text GLabel 1100 3150 0    50   Input ~ 0
PHY_NRESET
Text GLabel 3250 3350 0    50   Input ~ 0
PHY_MDC
Text GLabel 3250 3450 0    50   Input ~ 0
PHY_MDIO
Text GLabel 3250 3550 0    50   Input ~ 0
PHY_MDINT
Text Label 6100 3650 0    60   ~ 0
phyad0
Text Label 6100 3750 0    60   ~ 0
phyad1
Text Notes 8900 900  0    150  ~ 30
Ethernet
$EndSCHEMATC
